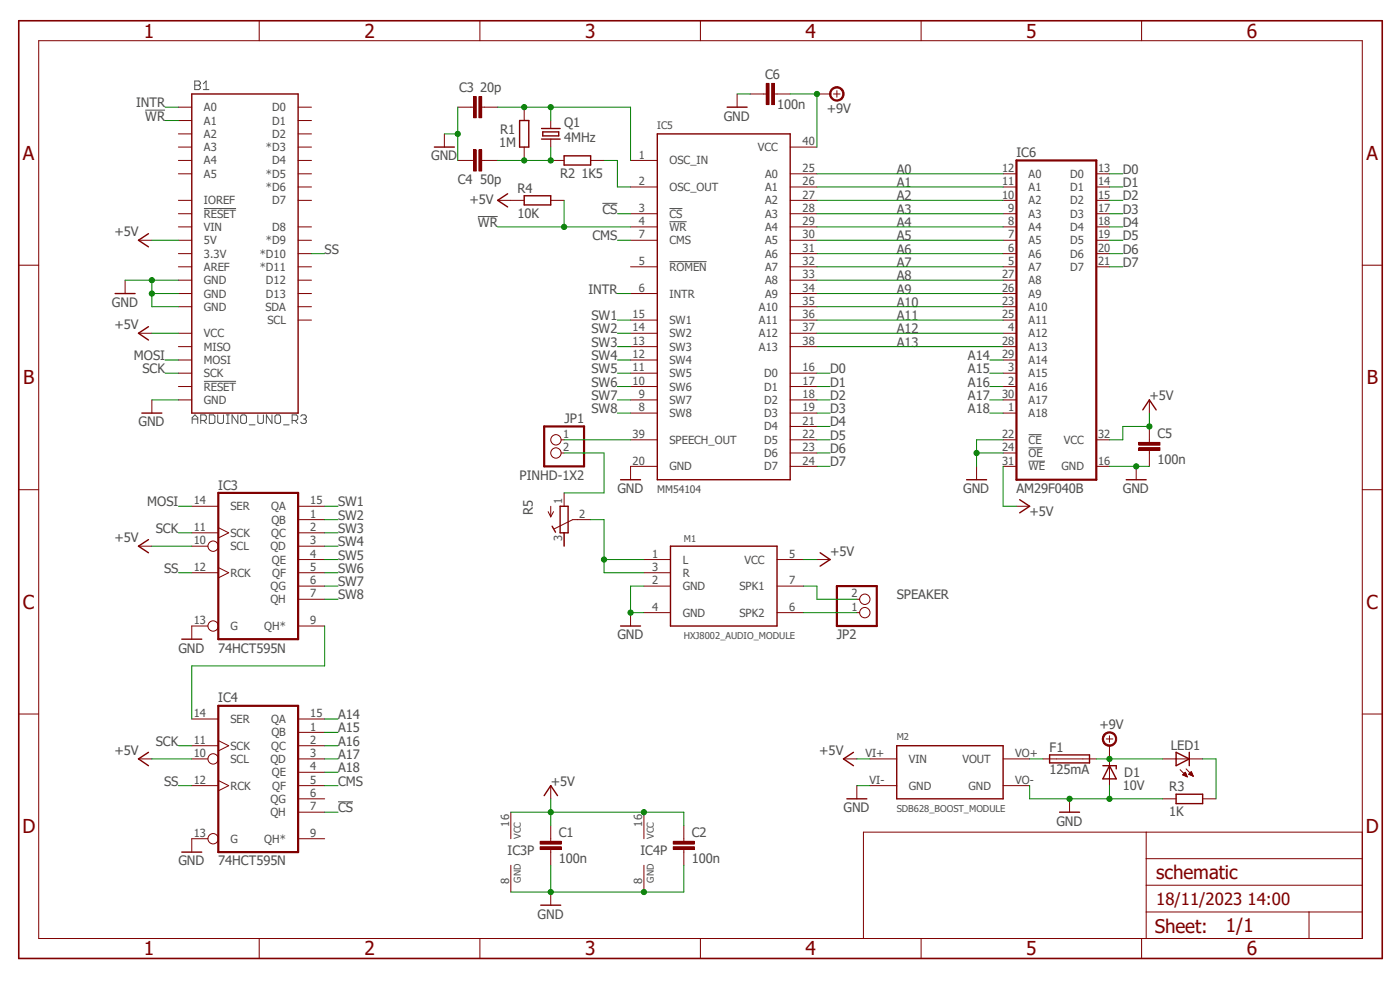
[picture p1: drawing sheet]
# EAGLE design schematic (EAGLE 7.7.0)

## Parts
B1  ARDUINO_UNO_R3  [ARDUINO_R3]
C1  100n  C-EUC0805K  [C0805K]
C2  100n  C-EUC0805K  [C0805K]
C3  20p  C-EUC0805K  [C0805K]
C4  50p  C-EUC0805K  [C0805K]
C5  100n  C-EUC0805K  [C0805K]
C6  100n  C-EUC0805K  [C0805K]
D1  10V  ZENER-DIODEF126-12  [F126Z12]
F1  125mA  FUSETE5  [TE5]
IC3  74HCT595N  [DIL16]
IC4  74HCT595N  [DIL16]
IC5  MM54104  [DIL40]
IC6  AM29F040B  [PLCC32]
JP1  PINHD-1X2  [1X02]
JP2  PINHD-1X2/90  [1X02/90]
LED1  LEDCHIPLED_1206  [CHIPLED_1206]
M1  HXJ8002_AUDIO_MODULE  [HXJ8002]
M2  SDB628_BOOST_MODULE  [SDB628_MODULE]
Q1  4MHz  CRYSTALHC49S  [HC49/S]
R1  1M  R-EU_R0805  [R0805]
R2  1K5  R-EU_R0805  [R0805]
R3  1K  R-EU_R0805W  [R0805W]
R4  10K  R-EU_R0805W  [R0805W]
R5  R-TRIMM3296W  [RTRIM3296W]

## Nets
!CS: IC4.7(QH) IC5.3(!CS)
!WR: B1.A1 IC5.4(!WR) R4.2
+5V: B1.5V B1.VCC C1.1 C2.1 C5.1 IC3.10(SCL) IC3.16(VCC) IC4.10(SCL) IC4.16(VCC) IC6.31(!WE) IC6.32(VCC) M1.5(VCC) M2.VI+(VIN) R4.1
+9V: C6.2 D1.C F1.2 IC5.40(VCC) LED1.A
A0: IC5.25(A0) IC6.12(A0)
A1: IC5.26(A1) IC6.11(A1)
A2: IC5.27(A2) IC6.10(A2)
A3: IC5.28(A3) IC6.9(A3)
A4: IC5.29(A4) IC6.8(A4)
A5: IC5.30(A5) IC6.7(A5)
A6: IC5.31(A6) IC6.6(A6)
A7: IC5.32(A7) IC6.5(A7)
A8: IC5.33(A8) IC6.27(A8)
A9: IC5.34(A9) IC6.26(A9)
A10: IC5.35(A10) IC6.23(A10)
A11: IC5.36(A11) IC6.25(A11)
A12: IC5.37(A12) IC6.4(A12)
A13: IC5.38(A13) IC6.28(A13)
A14: IC4.15(QA) IC6.29(A14)
A15: IC4.1(QB) IC6.3(A15)
A16: IC4.2(QC) IC6.2(A16)
A17: IC4.3(QD) IC6.30(A17)
A18: IC4.4(QE) IC6.1(A18)
CMS: IC4.5(QF) IC5.7(CMS)
D0: IC5.16(D0) IC6.13(D0)
D1: IC5.17(D1) IC6.14(D1)
D2: IC5.18(D2) IC6.15(D2)
D3: IC5.19(D3) IC6.17(D3)
D4: IC5.21(D4) IC6.18(D4)
D5: IC5.22(D5) IC6.19(D5)
D6: IC5.23(D6) IC6.20(D6)
D7: IC5.24(D7) IC6.21(D7)
GND: B1.GND@1(GND) B1.GND@2(GND) B1.GND@3(GND) B1.GND@4(GND) C1.2 C2.2 C3.1 C4.1 C5.2 C6.1 D1.A IC3.8(GND) IC3.13(G) IC4.8(GND) IC4.13(G) IC5.20(GND) IC6.16(GND) IC6.22(!CE) IC6.24(!OE) M1.2(GND) M1.4(GND) M2.VI-(GND) M2.VO-(GND) R3.1
INTR: B1.A0 IC5.6(INTR)
MOSI: B1.MOSI IC3.14(SER)
N$1: IC3.9(QH*) IC4.14(SER)
N$2: JP2.1 M1.6(SPK2)
N$3: C4.2 Q1.1 R1.1 R2.1
N$4: C3.2 IC5.1(OSC_IN) Q1.2 R1.2
N$5: IC5.2(OSC_OUT) R2.2
N$6: M1.1(L) M1.3(R) R5.2(S)
N$7: IC5.39(SPEECH_OUT) JP1.1
N$8: JP2.2 M1.7(SPK1)
N$9: F1.1 M2.VO+(VOUT)
N$10: JP1.2 R5.1(A)
N$24: LED1.C R3.2
SCK: B1.SCK IC3.11(SCK) IC4.11(SCK)
SS: B1.D10(*D10) IC3.12(RCK) IC4.12(RCK)
SW1: IC3.15(QA) IC5.15(SW1)
SW2: IC3.1(QB) IC5.14(SW2)
SW3: IC3.2(QC) IC5.13(SW3)
SW4: IC3.3(QD) IC5.12(SW4)
SW5: IC3.4(QE) IC5.11(SW5)
SW6: IC3.5(QF) IC5.10(SW6)
SW7: IC3.6(QG) IC5.9(SW7)
SW8: IC3.7(QH) IC5.8(SW8)
Unconnected: B1.3.3V B1.A2 B1.A3 B1.A4 B1.A5 B1.AREF B1.D0 B1.D1 B1.D2 B1.D3(*D3) B1.D4 B1.D5(*D5) B1.D6(*D6) B1.D7 B1.D8 B1.D9(*D9) B1.D11(*D11) B1.D12 B1.D13 B1.IOREF B1.MISO B1.RESET@1(!RESET!) B1.RESET@2(!RESET!) B1.SCL B1.SDA B1.VIN IC4.6(QG) IC4.9(QH*) IC5.5(!ROMEN) R5.3(E)

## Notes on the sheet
- SPEAKER
